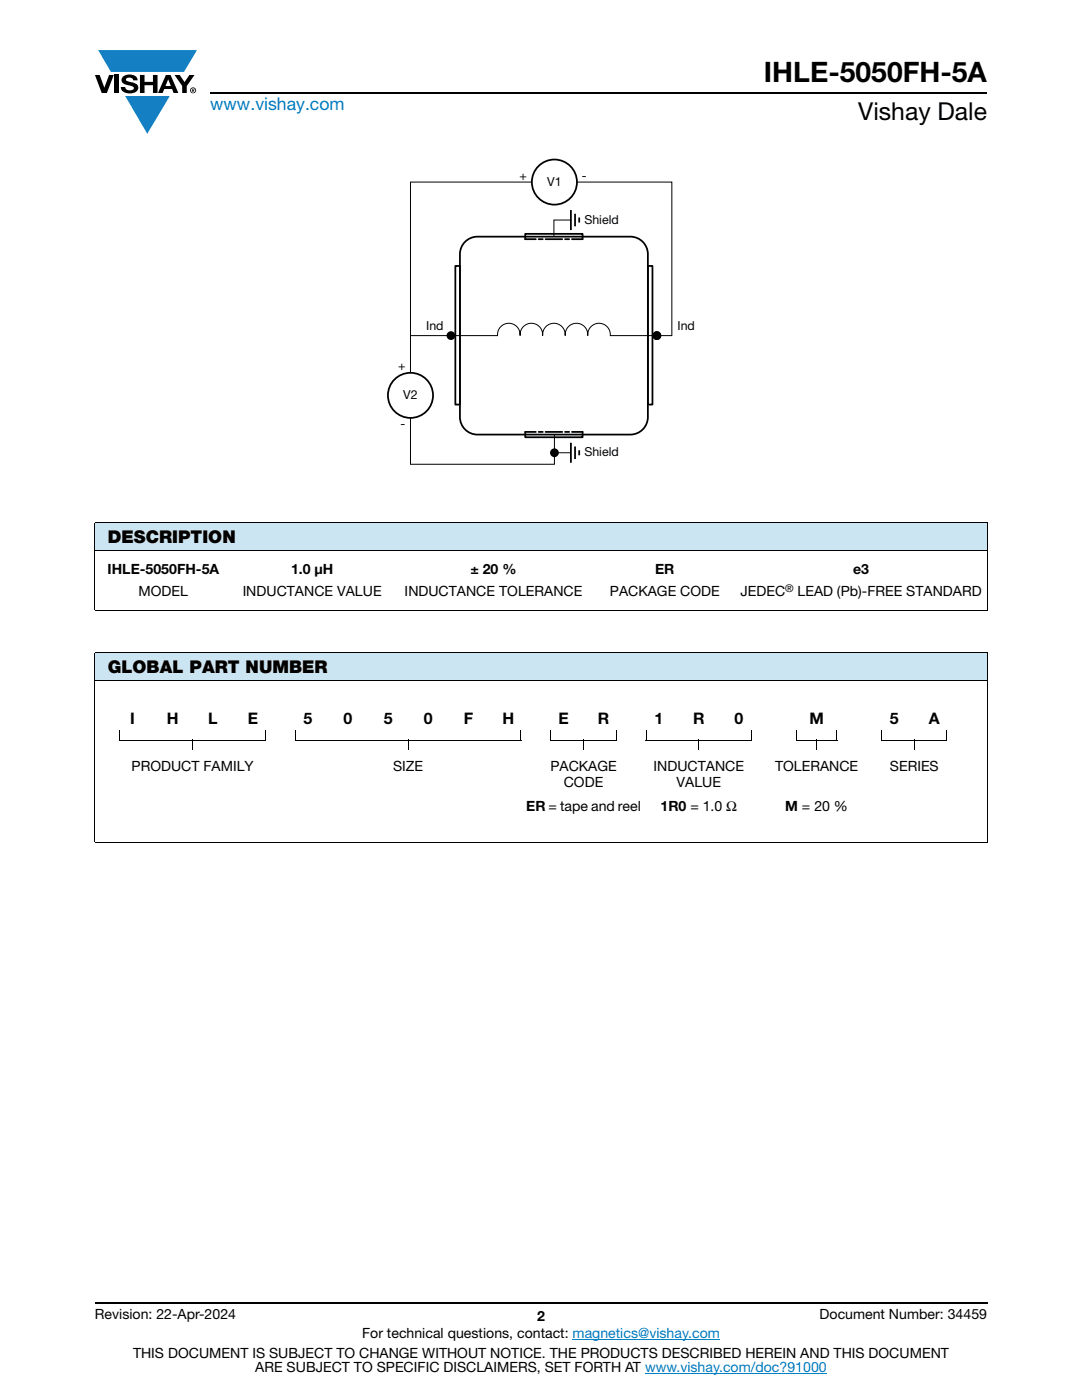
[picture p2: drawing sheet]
<svg xmlns="http://www.w3.org/2000/svg" width="216mm" height="279mm" viewBox="0 0 216 279" stroke-linecap="round" stroke-linejoin="round" font-family="sans-serif">
<g fill="#147fc3">
<path d="M19.6 10h19.7l-2.6 4.3h-1.1h-13.5z"/>
<path d="M25 19.2h8.9l-4.5 7.5z"/>
</g>
<g fill="#000">
<path d="M18.9 15h1l.9 2.5 1-2.5h.9l-1.4 3.6h-1zM22.9 15h.9v3.6h-.9zM24.6 15.3a2.1 2.1 0 0 1 2.8 .3l.1 .4h-.9a.79 .79 0 0 0-.7-.5 .79 .79 0 0 0-.8 .4l.3 .3 1 .2a1.08 1.08 0 0 1 1.2 1 1.08 1.08 0 0 1-1.1 1.2 1.73 1.73 0 0 1-2.4-1.2h.9a.96 .96 0 0 0 .8 .6 .96 .96 0 0 0 .9-.4 1.31 1.31 0 0 0-1.2-.6 1.03 1.03 0 0 1-1.1-.6 1.03 1.03 0 0 1 .2-1.1zM27.9 15h.9v1.3h1.7v-1.3h.9v3.6h-.9v-1.6h-1.7v1.6h-.9zM34.8 15h1.1l.9 1.4 1-1.4h1l-1.5 2.2v1.4h-.9v-1.4z"/>
<path d="M33.6 15.9l.5 1.3h-1.1zM33.1 15l-1.6 3.6h1l.3-.8h1.5l.3 .8h1l-1.6-3.6z"/>
<path d="M38.4 17.8h.2v.2h-.2zM38.3 17.7v.7h.1v-.3l.4 .3-.2-.3 .2-.2-.1-.2z"/>
<path d="M38.1 18a.46 .46 0 0 1 .9 0 .46 .46 0 0 1-.9 0zM37.9 18a.6 .6 0 0 0 1.2 0 .6 .6 0 0 0-1.2 0z"/>
</g>
<path d="M42 18.6h155M18.9 260h178.1" fill="none" stroke="#000" stroke-width=".36"/>
<path d="M114.3 267.3h29.3M128.7 274h36.3" fill="none" stroke="#007ec4" stroke-width=".2"/>
<g fill="#cce5f3">
<path d="M18.9 104.3h178.1v5.5h-178.1z"/>
<path d="M18.9 130.3h178.1v5.5h-178.1z"/>
</g>
<g fill="none" stroke="#000" stroke-width=".2">
<path d="M106.1 36.3h-24.2v38.1M115.1 36.3h19v30.7h-12.3a2.26 2.26 0 0 0-2.3-2.5 2.26 2.26 0 0 0-2.2 2.5 2.26 2.26 0 0 0-2.3-2.5 2.26 2.26 0 0 0-2.2 2.5 2.26 2.26 0 0 0-2.3-2.5 2.26 2.26 0 0 0-2.2 2.5 2.26 2.26 0 0 0-2.3-2.5 2.26 2.26 0 0 0-2.2 2.5 2.26 2.26 0 0 0-2.3-2.5 2.26 2.26 0 0 0-2.2 2.5h-17.4M81.9 83.4v9.3h28.7v-6M18.9 104.3h178.1M18.9 109.8h178.1M18.9 104.4v17.3M197 104.4v17.3M18.9 121.8h178.1M18.9 130.3h178.1M18.9 135.8h178.1M18.9 130.3v37.7M197 130.3v37.7"/>
<path d="M23.9 147.7h29.1M38.4 147.6v2.1M58.9 147.7h45.1M81.4 147.6v2.1M109.9 147.7h13.1M116.5 147.6v2.1M128.9 147.7h21.1M139.4 147.6v2.1M158.9 147.7h8.1M163 147.6v2.1M175.9 147.7h13.1M182.5 147.6v2.1"/>
<path d="M18.9 168h178.1"/>
</g>
<g fill="#000">
<path d="M23.9 145.7h.1v1.9h-.1zM52.9 145.7h.1v1.9h-.1zM58.9 145.7h.1v1.9h-.1zM103.9 145.7h.1v1.9h-.1zM109.9 145.7h.1v1.9h-.1zM122.9 145.7h.1v1.9h-.1zM128.9 145.7h.1v1.9h-.1zM149.9 145.7h.1v1.9h-.1zM158.9 145.7h.1v1.9h-.1zM166.9 145.7h.1v1.9h-.1zM175.9 145.7h.1v1.9h-.1zM188.9 145.7h.1v1.9h-.1z"/>
<circle cx="90" cy="67" r=".87"/>
<circle cx="131.1" cy="67" r=".87"/>
<circle cx="110.6" cy="90.4" r=".87"/>
</g>
<g fill="none" stroke="#000" stroke-width=".35">
<path d="M90.9 53.1h.9v27.6h-.9zM92.8 48.3a3.5 3.5 0 0 1 2.5-1.1h30.5a3.5 3.5 0 0 1 3.5 3.5v32.5a3.5 3.5 0 0 1-3.5 3.5h-30.5a3.5 3.5 0 0 1-3.5-3.5v-32.5a3.5 3.5 0 0 1 1-2.4zM106.9 47.7h-2.1v-1h11.4v1h-2.1M129.3 53.1h.9v27.6h-.9zM106.9 86.2h-2.1v1.1h11.4v-1.1h-2.1"/>
<circle cx="110.6" cy="36.3" r="4.5"/>
<circle cx="81.9" cy="78.9" r="4.5"/>
</g>
<path d="M107.5 47.7h1.1M113.6 86.2h-1.1" fill="none" stroke="#000" stroke-width=".35" stroke-dasharray=".8 .6"/>
<path d="M108.9 47.7h5M112.2 86.2h-5" fill="none" stroke="#000" stroke-width=".35" stroke-dasharray="3.3 .6 .8 .6"/>
<path d="M113.9 43.9h-3.4v3.3M110.5 90.4h3.4" fill="none" stroke="#040503" stroke-width=".2"/>
<path d="M113.9 41.9v4M114.7 42.7v2.5M115.6 43.4v1M113.9 88.4v4M114.7 89.1v2.5M115.6 89.9v1" fill="none" stroke="#040503" stroke-width=".35"/>
<text font-size="5.6" x="152.4" y="16.4">IHLE-5050FH-5A</text>
<text font-size="4.9" x="171.3" y="24">Vishay Dale</text>
<text font-size="3.5" fill="#007ec4" x="42" y="21.9">www.vishay.com</text>
<g font-size="3.5">
<text x="21.5" y="108.4">DESCRIPTION</text>
<text x="21.5" y="134.4">GLOBAL PART NUMBER</text>
</g>
<g font-size="3.2">
<text x="26" y="144.4">I</text>
<text x="33.3" y="144.4">H</text>
<text x="41.5" y="144.4">L</text>
<text x="49.4" y="144.4">E</text>
<text x="60.6" y="144.4">5</text>
<text x="68.6" y="144.4">0</text>
<text x="76.6" y="144.4">5</text>
<text x="84.6" y="144.4">0</text>
<text x="92.5" y="144.4">F</text>
<text x="100.3" y="144.4">H</text>
<text x="111.4" y="144.4">E</text>
<text x="119.3" y="144.4">R</text>
<text x="130.6" y="144.4">1</text>
<text x="138.3" y="144.4">R</text>
<text x="146.6" y="144.4">0</text>
<text x="161.5" y="144.4">M</text>
<text x="177.6" y="144.4">5</text>
<text x="185.4" y="144.4">A</text>
</g>
<g font-size="2.8">
<text x="21.5" y="114.5">IHLE-5050FH-5A</text>
<text x="27.7" y="118.9">MODEL</text>
<text x="48.4" y="118.9">INDUCTANCE VALUE</text>
<text x="58.1" y="114.5">1.0 μH</text>
<text x="80.7" y="118.9">INDUCTANCE TOLERANCE</text>
<text x="93.9" y="114.5">± 20 %</text>
<text x="121.7" y="118.9">PACKAGE CODE</text>
<text x="130.7" y="114.5">ER</text>
<text x="147.8" y="118.9">JEDEC</text>
<text x="159.2" y="118.9">LEAD (Pb)-FREE STANDARD</text>
<text x="170.3" y="114.5">e3</text>
<text x="26.2" y="153.8">PRODUCT FAMILY</text>
<text x="78.4" y="153.8">SIZE</text>
<text x="109.8" y="153.8">PACKAGE</text>
<text x="130.4" y="153.8">INDUCTANCE</text>
<text x="154.6" y="153.8">TOLERANCE</text>
<text x="177.6" y="153.8">SERIES</text>
<text x="105" y="161.8">ER = tape and reel</text>
<text x="112.5" y="157">CODE</text>
<text x="131.8" y="161.8">1R0 = 1.0 Ω</text>
<text x="135" y="157">VALUE</text>
<text x="156.7" y="161.8">M = 20 %</text>
<text x="18.9" y="263.3">Revision: 22-Apr-2024</text>
<text x="107.2" y="263.6">2</text>
<text x="163.6" y="263.3">Document Number: 34459</text>
<text x="72.3" y="267.1">For technical questions, contact: magnetics@vishay.com</text>
<text x="26.5" y="271">THIS DOCUMENT IS SUBJECT TO CHANGE WITHOUT NOTICE. THE PRODUCTS DESCRIBED HEREIN AND THIS DOCUMENT</text>
<text x="50.9" y="273.8">ARE SUBJECT TO SPECIFIC DISCLAIMERS, SET FORTH AT www.vishay.com/doc?91000</text>
</g>
<g font-size="2.5" fill="#040503">
<text x="103.6" y="36">+</text>
<text x="116.1" y="36">-</text>
<text x="109.2" y="37.1">V1</text>
<text x="116.6" y="44.6">Shield</text>
<text x="85" y="65.9">Ind</text>
<text x="135.2" y="65.9">Ind</text>
<text x="79.4" y="73.9">+</text>
<text x="80.5" y="79.7">V2</text>
<text x="79.9" y="85.5">-</text>
<text x="116.6" y="91.1">Shield</text>
</g>
<text font-size="2.1" x="156.7" y="118.1">®</text>
</svg>
